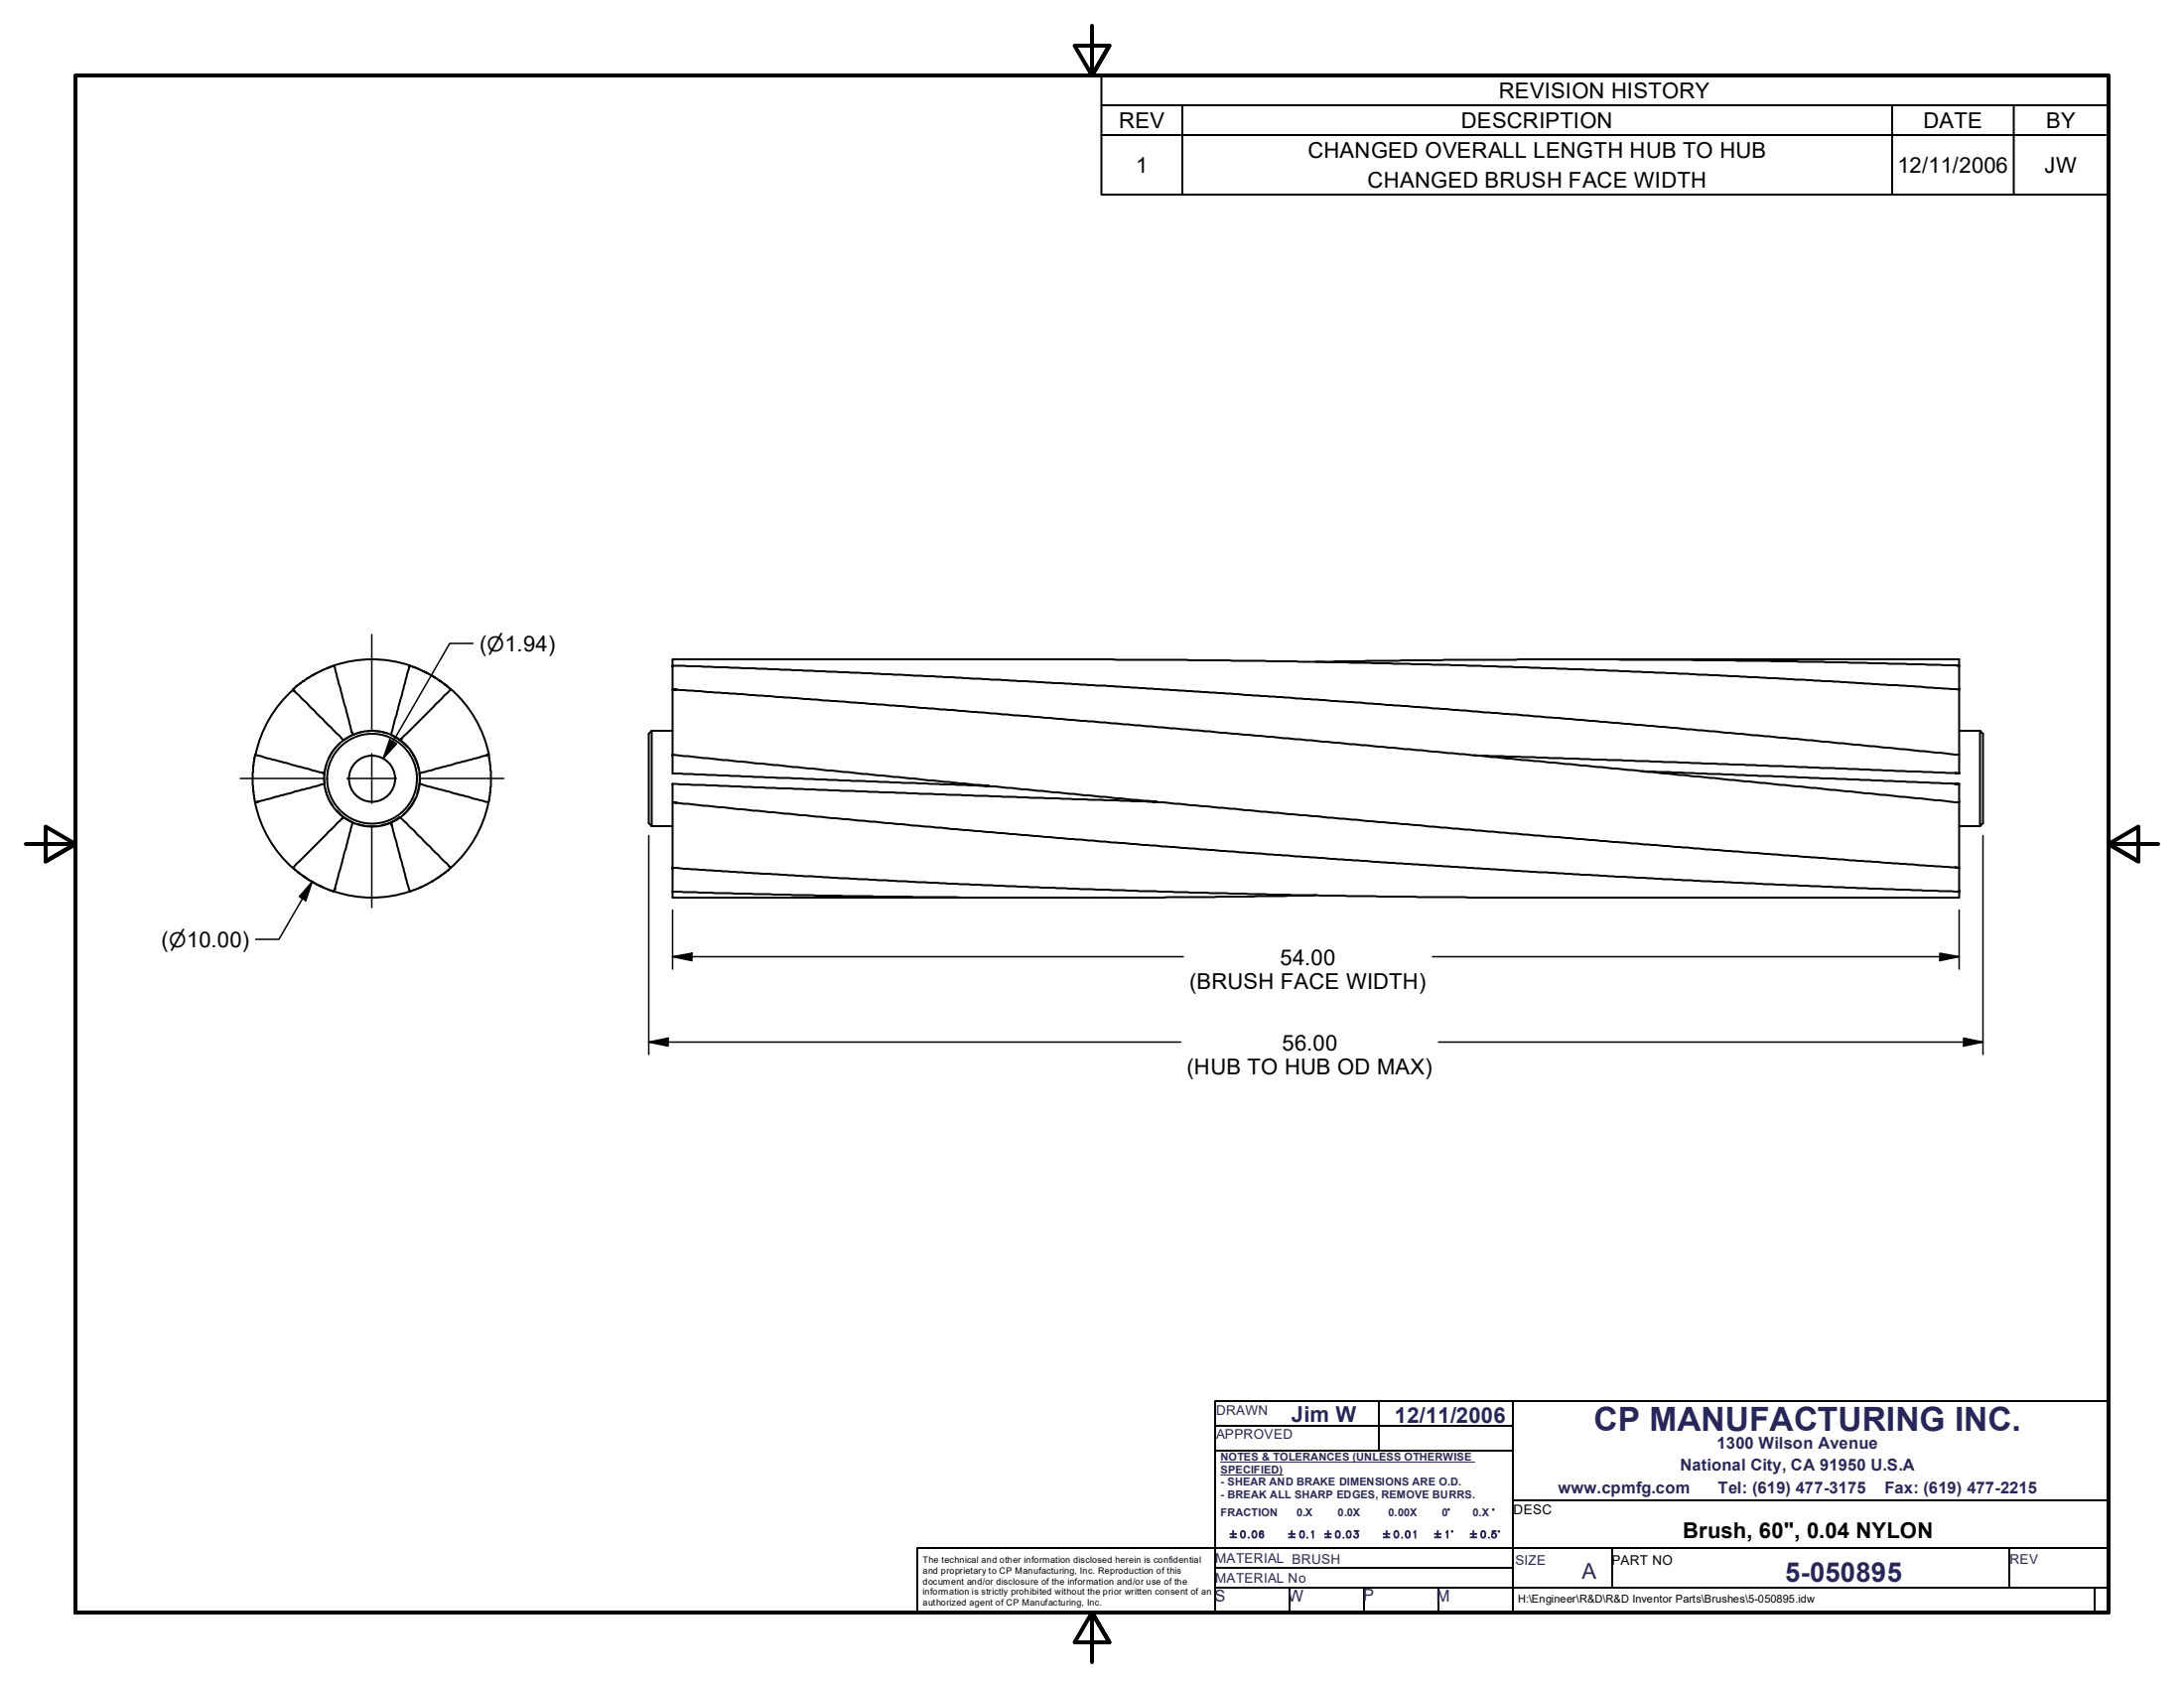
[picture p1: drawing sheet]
<svg xmlns="http://www.w3.org/2000/svg" width="279mm" height="216mm" viewBox="0 0 279 216" stroke-linecap="round" stroke-linejoin="round" font-family="sans-serif">
<!-- layer: Hidden Edges(ANSI) -->
<path d="M41.8 97.7l-.3 1.4v1.1M43.5 95.1l-.4 .3-.6 .7-.5 1M46.4 93.6l-1.4 .4-.6 .4-.1 .1h-.1l-.1 .1h-.1M47 93.5h.9l1.6 .3M50.1 94l1 .6 .4 .4 .2 .1 .4 .5M52.5 96l.8 1.3 .2 1.1M53.6 99l.1 1.3-.4 1.2M41.6 100.8l.4 1.3 .6 1M43.1 103.6l.8 .9 1.2 .7M45.7 105.3l.4 .2 .7 .2h1.4M51.1 104.5l-1.1 .7-1.2 .3M53.1 102.1l-.5 1-1 1" fill="none" stroke="#000" stroke-width=".19"/>
<!-- layer: Visible Edges(ANSI) -->
<g fill="none" stroke="#000" stroke-width=".25">
<path d="M32.6 96.5l8.9 2.4-.4-.1M32.6 96.6l-.3 2.1v1.8l.3 2.1M37.5 88.2a15.2 15.2 0 0 0-4.8 8.4M37.7 88.5l-.2-.3 6.4 6.5M42.7 85.2l-1.2 .4-1.6 .8-1 .7h-.2l-1.2 1.1M42.7 85.2l2.4 8.8-.1-.3M52.3 85.5l.1-.3-2.4 8.8M52.4 85.2l1 .3 2 1 .9 .6h.1l.6 .5h.1l.6 .5M52.4 85.1a15.3 15.3 0 0 0-9.6 0M57.7 88.2l-6.5 6.5 .2-.3M57.7 88.2a15.3 15.3 0 0 1 4.9 8.3M62.1 96.6l.4-.1-8.8 2.4"/>
<path d="M62.5 96.5l.3 2.1v2l-.2 1.6-.1 .4-8.8-2.3h.3M83.4 93.5l-.4 .4v11.4l.4 .4M83.4 93.5v12.2M83.4 93.5h2.6M86 85.3v-.1v11.3l40.8 4.1 48.1 4.4 43.4 3.6 32.3 2.4-.5-.1M86 96.6v-.1v2.4l40.5 1.6h-.5M86.6 88.2h-.6l9 .6 20.4 1.5 39.3 3.2 42.1 3.8 53.8 5.3v11.4v-.1M135.8 84.3h-49.8v.9l10.5 .3 25.4 1.1 19.5 1.1 23.5 1.5 22.6 1.7 25.4 2.1 18.9 1.7 18.8 1.8h-.5M136.3 84.3h-.5l16 .1 13.9 .2 29.6 .7 20.5 .9 11.5 .5 15.4 .9 7.9 .6v10.7v-.1M168.3 84.6l16.5-.2 22-.1 26.4 .3 17.4 .6-.5-.1M188.7 96.6l34.2 1.2 27.7 1.1h-.5M200.8 84.3h49.8v3.9v-.1"/>
<path d="M210.1 98.6l40.5 1.7h-.5M250.6 93.5h2.7M253.3 93.5v12.2M253.3 93.5l.4 .4v11.4l-.4 .4M32.6 102.7a15.3 15.3 0 0 0 4.9 8.3M37.5 111l.7 .6h.1l.6 .5h.1l.8 .6 1.3 .7 1.6 .6M41.5 100.3l-8.9 2.3h.4M42.8 114a15.2 15.2 0 0 0 9.6 0M43.7 104.8l.2-.3-6.4 6.5M45.1 105.2l-2.4 8.8 .2-.3M50.1 105.5l-.1-.3 2.4 8.8M51.2 104.5l6.5 6.5-.3-.3"/>
<path d="M57.7 111l-.7 .6-1.6 1.1-1.6 .8-1.3 .5M62.5 102.6a15.2 15.2 0 0 1-4.8 8.4M83.4 105.7h2.6M86 111.1v-.1v3.8h49.8M86 100.3l31.7 1.2 30.3 1.1h-.6M86 100.3v10.7l11.5 .8 19.8 1 28.5 1.2 16.6 .4 14 .3 11.5 .1h12.9h-.5M86.6 102.7l-.6-.1 16.4 1.7 20.9 1.9 22.9 1.9 24 1.8 26.6 1.7 16.1 .9 24.8 1.1 12.9 .4v.8h-49.8M86.6 114h-.6l18.5 .6 18.4 .2h25.9l19.5-.3M250.6 100.3v2.3M250.6 105.7h2.7"/>
<circle cx="47.6" cy="99.6" r="6.1"/>
<circle cx="47.6" cy="99.6" r="2.95"/>
<circle cx="47.6" cy="99.6" r="5.7"/>
</g>
<!-- layer: Border_0 -->
<path d="M139.7 3.3v6.4l-2.2-3.9h4.4l-2.2 3.9 2.2-3.9M3.3 107.9h6.4l-3.9-2.2v4.5l3.9-2.3-3.9 2.3M276.1 107.9h-6.4l3.9-2.2v4.5l-3.9-2.3 3.9 2.3M9.7 206.2v-196.5h260v196.5h-260h260M141.9 210.1l-2.2-3.9 2.2 3.9h-4.4l2.2-3.9v6.4" fill="none" stroke="#000" stroke-width=".51"/>
<!-- layer: Sketch Geometry(ANSI) -->
<path d="M155.4 179.2h114.3v27h-114.3zM193.5 179.2v27M117.3 198h38.1v8.2h-38.1zM155.4 198h114.3M193.5 191.9h76.2M155.4 200.5h38.1" fill="none" stroke="#000" stroke-width=".25"/>
<!-- layer: Sketch Lines(ANSI) -->
<path d="M176.4 179.2v6.3M155.4 182.4h38.1M155.4 185.5h38.1M206.2 198v5.1M257 198v5.1M155.4 203.1h114.3M165 203.1v3.1M174.5 203.1v3.1M184 203.1v3.1M268 203.1v3.1" fill="none" stroke="#000" stroke-width=".25"/>
<!-- layer: Symbols(ANSI) -->
<path d="M156.1 187h32.6M156.1 188.7h8" fill="none" stroke="#262659" stroke-width=".13"/>
<path d="M140.9 13.5v-3.8h128.7v3.8M140.9 17.3h128.7M151.3 13.5v11.4M242.1 13.5v11.4M257.6 13.5v11.4M269.6 13.5h-128.7v3.8M269.6 13.5v11.4h-128.7v-7.6" fill="none" stroke="#000" stroke-width=".25"/>
<!-- layer: Dimensions(ANSI) -->
<g fill="none" stroke="#000" stroke-width=".19">
<path d="M49.8 94.6l.9 .5-1.7 1.9zM60.5 82.3h-3l-8.5 14.7 1.3-2.1M38.7 114.9l1.2-2.1-4.2 7.3h-3M38.7 112l1.3 .9 1.4 .6M39.9 112.8l-.8 2.4-.8-.5zM83 106.9v28M86 116.4v7.6M250.6 116.4v7.6M253.7 106.9v28M83 133.3l2.5-.5v1zM83 133.3h68.1M86 122.4l2.5-.5v1z"/>
<path d="M86 122.4h65.4M183.3 122.4h67.3M184 133.3h69.7M248.2 121.9l2.4 .5-2.4 .5zM251.2 132.8l2.5 .5-2.5 .5z"/>
</g>
<path d="M49.8 94.6l.9 .5-1.7 1.9zM39.9 112.8l-.8 2.4-.8-.5zM83 133.3l2.5-.5v1zM86 122.4l2.5-.5v1zM248.2 121.9l2.4 .5-2.4 .5zM251.2 132.8l2.5 .5-2.5 .5z" fill="#000"/>
<!-- layer: Center Mark(ANSI) -->
<path d="M30.7 99.6h10.7M44.4 99.6h6.3M47.6 81.2v12.2M47.6 96.4v6.3M53.7 99.6h10.8M47.6 105.8v10.3" fill="none" stroke="#000" stroke-width=".19"/>
<text font-size="4.3" fill="#262659" x="203.9" y="182.9">CP MANUFACTURING INC.</text>
<text font-size="3.5" fill="#262659" x="228.3" y="202.2">5-050895</text>
<g font-size="2.8">
<text x="143.1" y="16.4">REV</text>
<text x="186.9" y="16.4">DESCRIPTION</text>
<text x="191.8" y="12.6">REVISION HISTORY</text>
<text x="246.1" y="16.4">DATE</text>
<text x="261.7" y="16.4">BY</text>
<text x="145.3" y="22.1">1</text>
<text x="167.3" y="20.2">CHANGED OVERALL LENGTH HUB TO HUB</text>
<text x="242.8" y="22.1">12/11/2006</text>
<text x="261.6" y="22.1">JW</text>
<text x="174.9" y="24">CHANGED BRUSH FACE WIDTH</text>
<text x="61.3" y="83.2">(⌀1.94)</text>
<text x="20.6" y="121.1">(⌀10.00)</text>
<text x="163.8" y="123.4">54.00</text>
<text x="152.1" y="126.5">(BRUSH FACE WIDTH)</text>
<text x="151.8" y="137.4">(HUB TO HUB OD MAX)</text>
<text x="164" y="134.3">56.00</text>
<text x="215.3" y="196.7">Brush, 60&quot;, 0.04 NYLON</text>
</g>
<g font-size="2.8" fill="#262659">
<text x="165.2" y="181.8">Jim W</text>
<text x="178.4" y="181.9">12/11/2006</text>
<text x="202.4" y="201.9">A</text>
</g>
<g font-size="2.1" fill="#262659">
<text x="219.6" y="185.3">1300 Wilson Avenue</text>
<text x="199.3" y="190.9">www.cpmfg.com</text>
<text x="214.9" y="188.1">National City, CA 91950 U.S.A</text>
<text x="219.8" y="190.9">Tel: (619) 477-3175</text>
<text x="241.1" y="190.9">Fax: (619) 477-2215</text>
<text x="155.4" y="204.8">S</text>
<text x="164.8" y="204.8">W</text>
<text x="174.4" y="204.7">P</text>
<text x="183.8" y="204.8">M</text>
</g>
<g font-size="1.7" fill="#262659">
<text x="155.6" y="184">APPROVED</text>
<text x="155.6" y="181">DRAWN</text>
<text x="155.4" y="199.9">MATERIAL BRUSH</text>
<text x="155.4" y="202.4">MATERIAL No</text>
<text x="193.9" y="200.1">SIZE</text>
<text x="257.1" y="200">REV</text>
</g>
<g font-size="1.7">
<text x="193.6" y="193.7">DESC</text>
<text x="206.2" y="200.2">PART NO</text>
</g>
<g font-size="1.4" fill="#262659">
<text x="156.1" y="186.8">NOTES &amp; TOLERANCES (UNLESS OTHERWISE</text>
<text x="156.1" y="188.4">SPECIFIED)</text>
<text x="156.1" y="190">- SHEAR AND BRAKE DIMENSIONS ARE O.D.</text>
<text x="156.1" y="191.6">- BREAK ALL SHARP EDGES, REMOVE BURRS.</text>
<text x="156.1" y="193.9">FRACTION</text>
<text x="165.9" y="193.9">0.X</text>
<text x="171.1" y="193.9">0.0X</text>
<text x="177.6" y="193.9">0.00X</text>
<text x="184.5" y="193.9">0°</text>
<text x="188.4" y="193.9">0.X °</text>
</g>
<text font-size="1.4" x="194.2" y="205">H:\Engineer\R&amp;D\R&amp;D Inventor Parts\Brushes\5-050895.idw</text>
<g font-size="1.3" fill="#262659">
<text x="157.4" y="196.7">±0.06</text>
<text x="164.8" y="196.7">±0.1</text>
<text x="169.5" y="196.7">±0.03</text>
<text x="177" y="196.7">±0.01</text>
<text x="183.5" y="196.7">±1°</text>
<text x="188.1" y="196.7">±0.5°</text>
</g>
<g font-size="1.1">
<text x="118" y="199.9">The technical and other information disclosed herein is confidential</text>
<text x="118" y="201.2">and proprietary to CP Manufacturing, Inc. Reproduction of this</text>
<text x="118" y="202.6">document and/or disclosure of the information and/or use of the</text>
<text x="118" y="204">information is strictly prohibited without the prior written consent of an</text>
<text x="118" y="205.3">authorized agent of CP Manufacturing, Inc.</text>
</g>
</svg>
